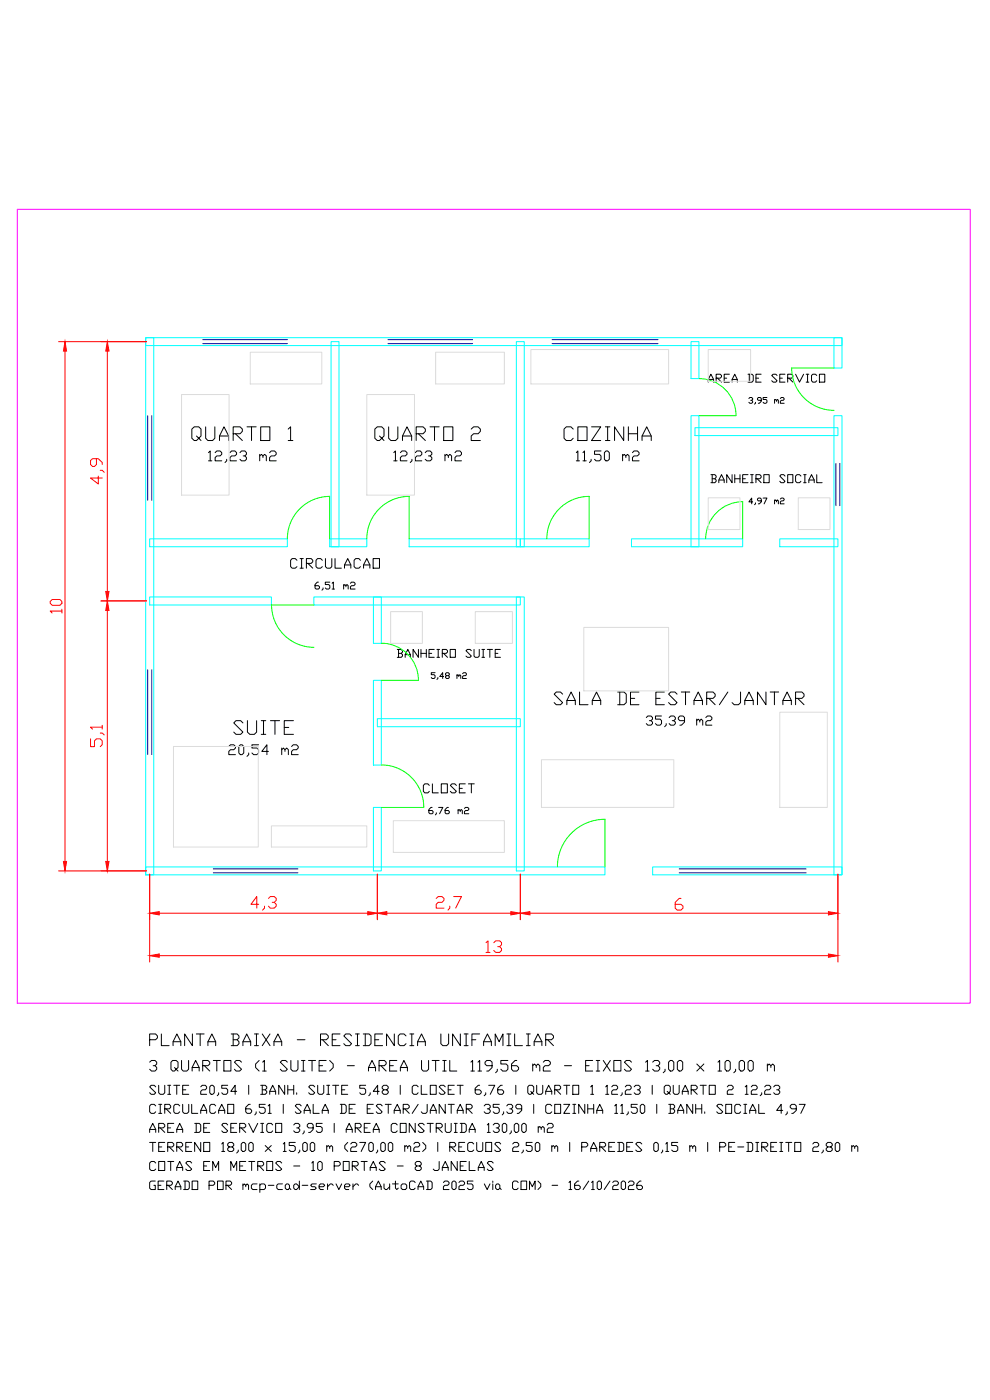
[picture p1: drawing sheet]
<svg xmlns="http://www.w3.org/2000/svg" width="297mm" height="420mm" viewBox="0 0 297 420" stroke-linecap="round" stroke-linejoin="round" font-family="sans-serif">
<!-- layer: TERRENO -->
<path d="M5.2 62.8h285.9v238.3h-285.9z" fill="none" stroke="#f0f" stroke-width=".3"/>
<!-- layer: PAREDES -->
<g fill="none" stroke="#0ff" stroke-width=".3">
<path d="M43.7 101.3h208.9v2.4h-208.9zM43.7 101.3h2.4v161.3h-2.4zM99.3 102.5h2.4v61.6h-2.4zM154.9 102.5h2.4v61.6h-2.4zM207.3 102.5h2.4v11.1h-2.4zM250.2 101.3h2.4v9.1h-2.4zM207.3 124.8h2.4v39.3h-2.4zM208.5 128.4h42.9v2.3h-42.9zM250.2 124.8h2.4v137.8h-2.4zM44.9 179.2h36.5v2.4h-36.5zM44.9 161.7h41.3v2.4h-41.3zM94.2 179.2h61.9v2.4h-61.9z"/>
<path d="M98.9 161.7h11.2v2.4h-11.2zM112 179.2h2.4v13.9h-2.4zM122.8 161.7h33.3v2.4h-33.3zM154.9 179.2h2.4v82.2h-2.4zM156.1 161.7h20.7v2.4h-20.7zM189.5 161.7h33.3v2.4h-33.3zM234 161.7h17.4v2.4h-17.4zM112 204.2h2.4v25.4h-2.4zM113.2 215.7h42.9v2.4h-42.9zM112 242.3h2.4v19.1h-2.4zM43.7 260.2h137.8v2.4h-137.8zM195.8 260.2h56.8v2.4h-56.8z"/>
</g>
<!-- layer: TEXTOS -->
<g fill="none" stroke="#000" stroke-width=".3">
<path d="M225.8 150.6h-1.1l.8-1.1v1.7M226.7 150.9l-.3 .6M228.4 150.3h-.9l-.2-.3 .2-.5h.6l.3 .3v.8l-.6 .6h-.3M229 149.5h1.1l-.8 1.7M232.4 150.3l.3-.3 .3 .6M232.4 150v1.2M233 150.3l.3-.3 .2 .3v.9M234.1 149.8l.3-.3h.6l.3 .3-.3 .5h-.6l-.3 .3v.6h1.2M130.5 201.9h-1.1v.6h.8l.3 .3v.5l-.3 .3h-.5l-.3-.3M131.4 203.3l-.3 .6M133.1 203h-1.2l.9-1.1v1.7M134 202.8l-.3-.3 .3-.6h.5l.3 .6-.3 .3h-.5l-.3 .5 .3 .3h.5l.3-.3-.3-.5"/>
<path d="M137.1 202.8l.3-.3 .3 .5M137.1 202.5v1.1M137.7 202.8l.3-.3 .2 .3v.8M138.8 202.2l.3-.3h.6l.2 .3-.2 .6h-.6l-.3 .2v.6h1.1M129.7 242.3h-.4l-.6 .7v.9l.3 .3h.7l.2-.3-.2-.7h-1M130.9 243.9l-.3 .7M131.6 242.3h1.3l-1 1.9M134.5 242.3h-.3l-.7 .7v.9l.3 .3h.7l.3-.3-.3-.7h-1M137.4 243.2l.3-.2 .4 .2v.4M137.4 243v1.2M138.1 243.2l.3-.2 .3 .2v1M139.3 242.6l.4-.3h.6l.4 .3v.4l-.4 .2h-.6l-.4 .4v.6h1.4"/>
<path d="M46.6 354.5h-1.3l-.4 .4v1.7l.4 .4h1.3v-1.3h-.4M47.4 355.7h.9M49.2 354.5h-1.8v2.5h1.8M50 355.7h1.3l.4-.4v-.4l-.4-.4h-1.3v2.5M50.4 355.7l1.3 1.3M52.6 357v-.8l.8-1.7 .9 1.7v.8M52.6 356.2h1.7M55.1 354.5h1.3l.4 .4v1.7l-.4 .4h-1.3M55.5 354.5v2.5M57.6 354.5h1.7v2.5h-1.7zM62.7 355.7h1.3l.4-.4v-.4l-.4-.4h-1.3v2.5M65.3 354.5h1.7v2.5h-1.7z"/>
<path d="M67.8 355.7h1.3l.4-.4v-.4l-.4-.4h-1.3v2.5M68.2 355.7l1.3 1.3M72.9 355.7l.4-.4 .4 .4v.5M72.9 355.3v1.7M73.7 355.7l.5-.4 .4 .4v1.3M77.1 355.3h-1.3l-.4 .4v.9l.4 .4h1.3M78 355.7l.4-.4h.8l.5 .4v.9l-.5 .4h-1.2M78 355.3v2.5M80.5 355.7h1.7M84.7 355.3h-1.2l-.5 .4v.9l.5 .4h1.2M85.6 355.7l.4-.4h.4l.5 .4v.9l-.5 .4h-.4l-.4-.4zM86.9 356.6l.4 .4"/>
<path d="M88.1 355.7l.4-.4h.5l.8 .9-.8 .8h-.5l-.4-.4zM89.8 354.5v2.5M90.7 355.7h1.7M94.9 355.3h-1.3l-.4 .4 .4 .5h.9l.4 .4-.4 .4h-1.3M95.7 356.2h1.3l.4-.5-.4-.4h-.8l-.5 .4v.9l.5 .4h.8M98.3 355.3v1.7M100 355.7l-.4-.4h-.5l-.8 .9M100.8 355.3l.9 1.7 .8-1.7M103.4 356.2h1.2l.5-.5-.5-.4h-.8l-.4 .4v.9l.4 .4h.8M105.9 355.3v1.7M107.6 355.7l-.4-.4h-.4l-.9 .9M111.8 354.5l-.8 .8v.9l.8 .8"/>
<path d="M112.7 357v-.8l.8-1.7 .9 1.7v.8M112.7 356.2h1.7M115.2 355.3v1.3l.4 .4h.5l.8-.8M116.9 355.3v1.7M117.8 355.3h1.7M118.6 354.5v2.1l.5 .4 .4-.4M120.3 355.7l.5-.4h.8l.4 .4v.9l-.4 .4h-.8l-.5-.4zM124.6 354.9l-.5-.4h-.8l-.4 .4v1.7l.4 .4h.8l.5-.4M125.4 357v-.8l.9-1.7 .8 1.7v.8M125.4 356.2h1.7M128 354.5h1.2l.5 .4v1.7l-.5 .4h-1.2M128.4 354.5v2.5"/>
<path d="M133 354.9l.5-.4h.8l.4 .4v.4l-.4 .4h-.8l-.5 .5v.8h1.7M135.6 354.9l.4-.4h.4l.4 .4v1.7l-.4 .4h-.4l-.4-.4zM137.7 354.9l.4-.4h.9l.4 .4v.4l-.4 .4h-.9l-.4 .5v.8h1.7M141.9 354.5h-1.7v.8h1.3l.4 .4v.9l-.4 .4h-.8l-.5-.4M145.3 355.3l.9 1.7 .8-1.7M147.9 354.5v.4M147.9 355.3v1.7M148.7 355.7l.4-.4h.4l.5 .4v.9l-.5 .4h-.4l-.4-.4zM150 356.6l.4 .4M155.5 354.9l-.4-.4h-.9l-.4 .4v1.7l.4 .4h.9l.4-.4M156.3 354.5h1.7v2.5h-1.7zM158.9 357v-2.5l.8 1.7 .9-1.7v2.5"/>
<path d="M161.4 354.5l.8 .8v.9l-.8 .8M165.6 355.7h1.7M170.7 354.9l.4-.4v2.5M170.7 357h.9M173.7 354.5h-.4l-.9 .8v1.3l.4 .4h.9l.4-.4v-.4l-.4-.5h-1.3M176.6 354.5l-1.7 2.5M177.5 354.9l.4-.4v2.5M177.5 357h.8M179.2 354.9l.4-.4h.4l.5 .4v1.7l-.5 .4h-.4l-.4-.4zM183 354.5l-1.7 2.5M183.8 354.9l.5-.4h.8l.4 .4v.4l-.4 .4h-.8l-.5 .5v.8h1.7M186.4 354.9l.4-.4h.4l.5 .4v1.7l-.5 .4h-.4l-.4-.4z"/>
<path d="M188.5 354.9l.5-.4h.8l.4 .4v.4l-.4 .4h-.8l-.5 .5v.8h1.7M192.3 354.5h-.4l-.8 .8v1.3l.4 .4h.8l.5-.4v-.4l-.5-.5h-1.2"/>
</g>
<!-- layer: PORTAS -->
<path d="M209.7 113.6a11.1 11.1 0 0 1 11.1 11.1l-11.1 .1M250.2 110.4h-12.7a12.7 12.7 0 0 0 12.7 12.7M122.8 149v12.7M122.8 149a12.7 12.7 0 0 0-12.7 12.7M86.2 161.7a12.7 12.7 0 0 1 12.7-12.7v12.7M164.1 161.7a12.7 12.7 0 0 1 12.7-12.7v12.7M211.7 161.7a11.1 11.1 0 0 1 11.1-11.1v11.1M81.4 181.6h12.8M81.5 181.5a12.7 12.7 0 0 0 12.7 12.8M114.4 193a11.1 11.1 0 0 1 11.1 11.2h-11.1M114.4 229.6a12.7 12.7 0 0 1 12.8 12.7h-12.8M167.2 260.2a14.3 14.3 0 0 1 14.3-14.3v14.3" fill="none" stroke="#0f0" stroke-width=".3"/>
<!-- layer: JANELAS -->
<g fill="none" stroke="#00f" stroke-width=".3">
<path d="M60.8 103.1h25.4M60.8 101.9h25.4M116.4 103.1h25.4M116.4 101.9h25.4M165.6 103.1h31.8M165.6 101.9h31.8M44.3 124.8v25.4M45.5 124.8v25.4M250.8 139.1v12.7M252 139.1v12.7M44.3 201v25.4M45.5 201v25.4"/>
<path d="M64 262h25.4M64 260.8h25.4M203.8 262h38.1M203.8 260.8h38.1"/>
</g>
<!-- layer: MOBILIARIO -->
<g fill="none" stroke="#dcdcdc" stroke-width=".3">
<path d="M54.5 118.4h14.2v30.2h-14.2zM75.1 105.7h21.4v9.5h-21.4zM110.1 118.4h14.3v30.2h-14.3zM130.7 105.7h20.6v9.5h-20.6zM159.3 104.9h41.3v10.3h-41.3zM212.5 104.9h12.7v9.5h-12.7zM212.5 149.4h9.5v9.5h-9.5zM239.5 149.4h9.5v9.5h-9.5zM117.2 183.6h9.5v9.5h-9.5zM142.6 183.6h11.1v9.5h-11.1zM175.2 188.3h25.4v19h-25.4zM234 213.7h14.2v28.6h-14.2z"/>
<path d="M52.1 224h25.4v30.2h-25.4zM162.5 228h39.7v14.3h-39.7zM81.4 247.9h28.7v6.3h-28.7zM118 246.3h33.3v9.5h-33.3z"/>
</g>
<!-- layer: COTAS -->
<g fill="none" stroke="#f00" stroke-width=".3">
<path d="M17.6 102.5h26.4M19.5 105.4v153.1M32.2 105.4v72.1M30.3 180.3h13.7M32.2 183.2v75.3M17.6 261.4h26.4M44.9 262.3v26.4M47.8 274.1h62.5M113.2 262.3v13.7M116.1 274.1h37.2M156.1 262.3v13.7M159 274.1h89.6"/>
<path d="M204.3 269.6h-.5l-1.2 1.2v1.7l.6 .6h1.1l.6-.6v-.6l-.6-.5h-1.7M251.4 262.3v26.4M47.8 286.8h200.8"/>
</g>
<g fill="#f00" stroke="#f00" stroke-width=".3">
<path d="M44.9 274.1l2.9-.5v1z"/>
<path d="M110.3 273.6l2.9 .5-2.9 .5z"/>
<path d="M113.2 274.1l2.9-.5v1z"/>
<path d="M153.3 273.6l2.8 .5-2.8 .5z"/>
<path d="M156.1 274.1l2.9-.5v1z"/>
<path d="M248.6 273.6l2.8 .5-2.8 .5z"/>
<path d="M44.9 286.8l2.9-.5v1z"/>
<path d="M248.6 286.3l2.8 .5-2.8 .5z"/>
<path d="M31.7 258.5h1l-.5 2.9z"/>
<path d="M32.2 180.3l.5 2.9h-1z"/>
<path d="M31.7 177.5h1l-.5 2.8z"/>
<path d="M32.2 102.5l.5 2.9h-1z"/>
<path d="M19 258.5h1l-.5 2.9z"/>
<path d="M19.5 102.5l.5 2.9h-1z"/>
</g>
<g font-size="7.9" fill="#f00">
<text x="74.1" y="274.5">4,3</text>
<text x="129.8" y="274.5">2,7</text>
</g>
<g font-size="7.5">
<text x="56.4" y="133.4">QUARTO 1</text>
<text x="111.1" y="133.4">QUARTO 2</text>
<text x="167.9" y="133.4">COZINHA</text>
<text x="165.1" y="212.7">SALA DE ESTAR/JANTAR</text>
<text x="68.8" y="221.5">SUITE</text>
</g>
<g font-size="7.5" fill="#f00">
<text x="32.1" y="146.4" transform="rotate(-90 32.1 146.4)">4,9</text>
<text x="32.1" y="225.4" transform="rotate(-90 32.1 225.4)">5,1</text>
</g>
<g font-size="7.1">
<text x="61.4" y="140.1">12,23 m2</text>
<text x="116.8" y="140.1">12,23 m2</text>
<text x="171.8" y="140.1">11,50 m2</text>
<text x="67.4" y="228.2">20,54 m2</text>
<text x="43.7" y="315">PLANTA BAIXA - RESIDENCIA UNIFAMILIAR</text>
<text x="43.7" y="323.1">3 QUARTOS (1 SUITE) - AREA UTIL 119,56 m2 - EIXOS 13,00 x 10,00 m</text>
</g>
<g font-size="7.1" fill="#f00">
<text x="19.4" y="185.2" transform="rotate(-90 19.4 185.2)">10</text>
<text x="144.6" y="287.2">13</text>
</g>
<g font-size="6.6">
<text x="192.6" y="219.4">35,39 m2</text>
<text x="43.7" y="330.2">SUITE 20,54 | BANH. SUITE 5,48 | CLOSET 6,76 | QUARTO 1 12,23 | QUARTO 2 12,23</text>
<text x="43.7" y="335.8">CIRCULACAO 6,51 | SALA DE ESTAR/JANTAR 35,39 | COZINHA 11,50 | BANH. SOCIAL 4,97</text>
<text x="43.7" y="341.5">AREA DE SERVICO 3,95 | AREA CONSTRUIDA 130,00 m2</text>
<text x="43.7" y="347.1">TERRENO 18,00 x 15,00 m (270,00 m2) | RECUOS 2,50 m | PAREDES 0,15 m | PE-DIREITO 2,80 m</text>
</g>
<g font-size="6.2">
<text x="86.1" y="171.8">CIRCULACAO</text>
<text x="125.9" y="239.2">CLOSET</text>
</g>
<g font-size="5.7">
<text x="211.3" y="116.1">AREA DE SERVICO</text>
<text x="212" y="146.1">BANHEIRO SOCIAL</text>
<text x="93.1" y="178.5">6,51 m2</text>
<text x="117.8" y="198.6">BANHEIRO SUITE</text>
<text x="43.7" y="352.4">COTAS EM METROS - 10 PORTAS - 8 JANELAS</text>
</g>
<text font-size="4.9" x="223.3" y="122.4">3,95 m2</text>
</svg>
